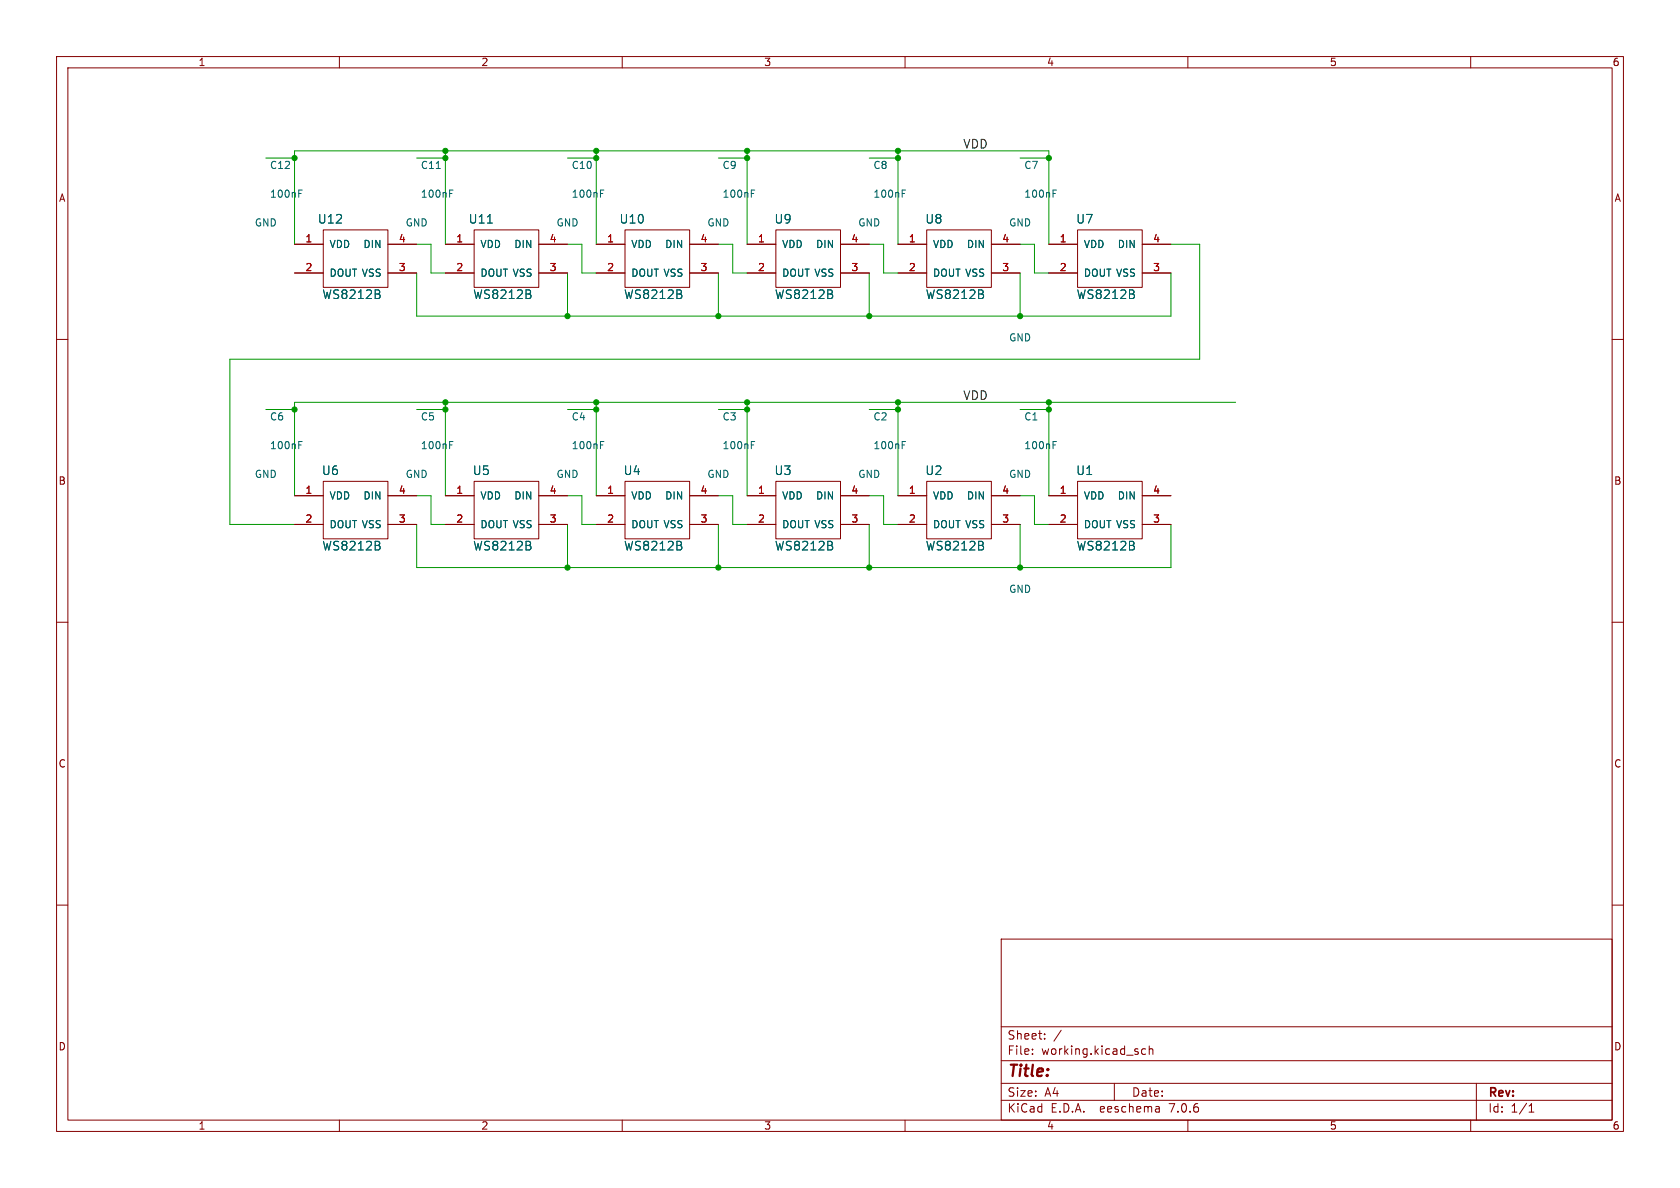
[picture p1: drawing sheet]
(kicad_sch (version 20230121) (generator eeschema)

 (paper "A4")

 (lib_symbols
  (symbol "pianoled:WS8212B" (pin_names (offset 1.016)) (in_bom yes) (on_board yes)
   (property "Reference" "U" (at -3.81 5.715 0) (effects (font (size 1.524 1.524))))
   (property "Value" "WS8212B" (at 0 -7.62 0) (effects (font (size 1.524 1.524))))
   (property "Footprint" "" (at -0.635 0 0) (effects (font (size 1.524 1.524)) hide))
   (property "Datasheet" "" (at -0.635 0 0) (effects (font (size 1.524 1.524)) hide))
   (symbol "WS8212B_0_1"
    (rectangle (start -5.08 3.81) (end 6.35 -6.35) (stroke (width 0) (type solid)) (fill (type none))))
   (symbol "WS8212B_1_1"
    (pin input line (at -10.16 1.27 0) (length 5.08) (name "VDD" (effects (font (size 1.27 1.27)))) (number "1" (effects (font (size 1.27 1.27)))))
    (pin input line (at -10.16 -3.81 0) (length 5.08) (name "DOUT" (effects (font (size 1.27 1.27)))) (number "2" (effects (font (size 1.27 1.27)))))
    (pin input line (at 11.43 -3.81 180) (length 5.08) (name "VSS" (effects (font (size 1.27 1.27)))) (number "3" (effects (font (size 1.27 1.27)))))
    (pin input line (at 11.43 1.27 180) (length 5.08) (name "DIN" (effects (font (size 1.27 1.27)))) (number "4" (effects (font (size 1.27 1.27))))))))

 (junction (at 185.42 27.94) (diameter 0) (color 0 0 0 0))
 (junction (at 185.42 72.39) (diameter 0) (color 0 0 0 0))
 (junction (at 158.75 71.12) (diameter 0) (color 0 0 0 0))
 (junction (at 158.75 27.94) (diameter 0) (color 0 0 0 0))
 (junction (at 132.08 27.94) (diameter 0) (color 0 0 0 0))
 (junction (at 105.41 26.67) (diameter 0) (color 0 0 0 0))
 (junction (at 180.34 55.88) (diameter 0) (color 0 0 0 0))
 (junction (at 78.74 71.12) (diameter 0) (color 0 0 0 0))
 (junction (at 78.74 26.67) (diameter 0) (color 0 0 0 0))
 (junction (at 153.67 55.88) (diameter 0) (color 0 0 0 0))
 (junction (at 52.07 27.94) (diameter 0) (color 0 0 0 0))
 (junction (at 100.33 100.33) (diameter 0) (color 0 0 0 0))
 (junction (at 153.67 100.33) (diameter 0) (color 0 0 0 0))
 (junction (at 127 55.88) (diameter 0) (color 0 0 0 0))
 (junction (at 52.07 72.39) (diameter 0) (color 0 0 0 0))
 (junction (at 78.74 27.94) (diameter 0) (color 0 0 0 0))
 (junction (at 180.34 100.33) (diameter 0) (color 0 0 0 0))
 (junction (at 105.41 27.94) (diameter 0) (color 0 0 0 0))
 (junction (at 185.42 71.12) (diameter 0) (color 0 0 0 0))
 (junction (at 132.08 71.12) (diameter 0) (color 0 0 0 0))
 (junction (at 158.75 26.67) (diameter 0) (color 0 0 0 0))
 (junction (at 127 100.33) (diameter 0) (color 0 0 0 0))
 (junction (at 132.08 72.39) (diameter 0) (color 0 0 0 0))
 (junction (at 105.41 71.12) (diameter 0) (color 0 0 0 0))
 (junction (at 100.33 55.88) (diameter 0) (color 0 0 0 0))
 (junction (at 78.74 72.39) (diameter 0) (color 0 0 0 0))
 (junction (at 158.75 72.39) (diameter 0) (color 0 0 0 0))
 (junction (at 132.08 26.67) (diameter 0) (color 0 0 0 0))
 (junction (at 105.41 72.39) (diameter 0) (color 0 0 0 0))

 (wire (pts (xy 76.2 48.26) (xy 76.2 43.18)) (stroke (width 0) (type default)))
 (wire (pts (xy 100.33 100.33) (xy 127 100.33)) (stroke (width 0) (type default)))
 (wire (pts (xy 127 87.63) (xy 129.54 87.63)) (stroke (width 0) (type default)))
 (wire (pts (xy 105.41 71.12) (xy 78.74 71.12)) (stroke (width 0) (type default)))
 (wire (pts (xy 207.01 43.18) (xy 212.09 43.18)) (stroke (width 0) (type default)))
 (wire (pts (xy 78.74 27.94) (xy 78.74 43.18)) (stroke (width 0) (type default)))
 (wire (pts (xy 158.75 71.12) (xy 132.08 71.12)) (stroke (width 0) (type default)))
 (wire (pts (xy 207.01 55.88) (xy 207.01 48.26)) (stroke (width 0) (type default)))
 (wire (pts (xy 182.88 43.18) (xy 182.88 48.26)) (stroke (width 0) (type default)))
 (wire (pts (xy 127 43.18) (xy 129.54 43.18)) (stroke (width 0) (type default)))
 (wire (pts (xy 180.34 72.39) (xy 185.42 72.39)) (stroke (width 0) (type default)))
 (wire (pts (xy 40.64 92.71) (xy 52.07 92.71)) (stroke (width 0) (type default)))
 (wire (pts (xy 100.33 48.26) (xy 100.33 55.88)) (stroke (width 0) (type default)))
 (wire (pts (xy 180.34 55.88) (xy 180.34 48.26)) (stroke (width 0) (type default)))
 (wire (pts (xy 158.75 27.94) (xy 158.75 43.18)) (stroke (width 0) (type default)))
 (wire (pts (xy 132.08 72.39) (xy 132.08 87.63)) (stroke (width 0) (type default)))
 (wire (pts (xy 127 100.33) (xy 153.67 100.33)) (stroke (width 0) (type default)))
 (wire (pts (xy 153.67 55.88) (xy 153.67 48.26)) (stroke (width 0) (type default)))
 (wire (pts (xy 78.74 48.26) (xy 76.2 48.26)) (stroke (width 0) (type default)))
 (wire (pts (xy 76.2 92.71) (xy 76.2 87.63)) (stroke (width 0) (type default)))
 (wire (pts (xy 185.42 27.94) (xy 185.42 43.18)) (stroke (width 0) (type default)))
 (wire (pts (xy 73.66 55.88) (xy 100.33 55.88)) (stroke (width 0) (type default)))
 (wire (pts (xy 127 27.94) (xy 132.08 27.94)) (stroke (width 0) (type default)))
 (wire (pts (xy 182.88 48.26) (xy 185.42 48.26)) (stroke (width 0) (type default)))
 (wire (pts (xy 129.54 48.26) (xy 132.08 48.26)) (stroke (width 0) (type default)))
 (wire (pts (xy 52.07 26.67) (xy 52.07 27.94)) (stroke (width 0) (type default)))
 (wire (pts (xy 78.74 26.67) (xy 52.07 26.67)) (stroke (width 0) (type default)))
 (wire (pts (xy 78.74 92.71) (xy 76.2 92.71)) (stroke (width 0) (type default)))
 (wire (pts (xy 180.34 55.88) (xy 207.01 55.88)) (stroke (width 0) (type default)))
 (wire (pts (xy 132.08 71.12) (xy 132.08 72.39)) (stroke (width 0) (type default)))
 (wire (pts (xy 100.33 43.18) (xy 102.87 43.18)) (stroke (width 0) (type default)))
 (wire (pts (xy 127 72.39) (xy 132.08 72.39)) (stroke (width 0) (type default)))
 (wire (pts (xy 156.21 43.18) (xy 156.21 48.26)) (stroke (width 0) (type default)))
 (wire (pts (xy 100.33 55.88) (xy 127 55.88)) (stroke (width 0) (type default)))
 (wire (pts (xy 52.07 71.12) (xy 52.07 72.39)) (stroke (width 0) (type default)))
 (wire (pts (xy 153.67 43.18) (xy 156.21 43.18)) (stroke (width 0) (type default)))
 (wire (pts (xy 105.41 27.94) (xy 105.41 43.18)) (stroke (width 0) (type default)))
 (wire (pts (xy 185.42 71.12) (xy 158.75 71.12)) (stroke (width 0) (type default)))
 (wire (pts (xy 40.64 63.5) (xy 40.64 92.71)) (stroke (width 0) (type default)))
 (wire (pts (xy 156.21 48.26) (xy 158.75 48.26)) (stroke (width 0) (type default)))
 (wire (pts (xy 102.87 43.18) (xy 102.87 48.26)) (stroke (width 0) (type default)))
 (wire (pts (xy 127 55.88) (xy 153.67 55.88)) (stroke (width 0) (type default)))
 (wire (pts (xy 132.08 26.67) (xy 132.08 27.94)) (stroke (width 0) (type default)))
 (wire (pts (xy 76.2 43.18) (xy 73.66 43.18)) (stroke (width 0) (type default)))
 (wire (pts (xy 180.34 27.94) (xy 185.42 27.94)) (stroke (width 0) (type default)))
 (wire (pts (xy 185.42 26.67) (xy 158.75 26.67)) (stroke (width 0) (type default)))
 (wire (pts (xy 156.21 92.71) (xy 158.75 92.71)) (stroke (width 0) (type default)))
 (wire (pts (xy 73.66 48.26) (xy 73.66 55.88)) (stroke (width 0) (type default)))
 (wire (pts (xy 102.87 48.26) (xy 105.41 48.26)) (stroke (width 0) (type default)))
 (wire (pts (xy 129.54 87.63) (xy 129.54 92.71)) (stroke (width 0) (type default)))
 (wire (pts (xy 212.09 43.18) (xy 212.09 63.5)) (stroke (width 0) (type default)))
 (wire (pts (xy 185.42 26.67) (xy 185.42 27.94)) (stroke (width 0) (type default)))
 (wire (pts (xy 158.75 71.12) (xy 158.75 72.39)) (stroke (width 0) (type default)))
 (wire (pts (xy 105.41 71.12) (xy 105.41 72.39)) (stroke (width 0) (type default)))
 (wire (pts (xy 129.54 92.71) (xy 132.08 92.71)) (stroke (width 0) (type default)))
 (wire (pts (xy 182.88 92.71) (xy 185.42 92.71)) (stroke (width 0) (type default)))
 (wire (pts (xy 100.33 92.71) (xy 100.33 100.33)) (stroke (width 0) (type default)))
 (wire (pts (xy 73.66 92.71) (xy 73.66 100.33)) (stroke (width 0) (type default)))
 (wire (pts (xy 153.67 100.33) (xy 180.34 100.33)) (stroke (width 0) (type default)))
 (wire (pts (xy 52.07 27.94) (xy 52.07 43.18)) (stroke (width 0) (type default)))
 (wire (pts (xy 153.67 100.33) (xy 153.67 92.71)) (stroke (width 0) (type default)))
 (wire (pts (xy 78.74 71.12) (xy 52.07 71.12)) (stroke (width 0) (type default)))
 (wire (pts (xy 127 48.26) (xy 127 55.88)) (stroke (width 0) (type default)))
 (wire (pts (xy 129.54 43.18) (xy 129.54 48.26)) (stroke (width 0) (type default)))
 (wire (pts (xy 52.07 72.39) (xy 52.07 87.63)) (stroke (width 0) (type default)))
 (wire (pts (xy 132.08 26.67) (xy 105.41 26.67)) (stroke (width 0) (type default)))
 (wire (pts (xy 46.99 27.94) (xy 52.07 27.94)) (stroke (width 0) (type default)))
 (wire (pts (xy 153.67 27.94) (xy 158.75 27.94)) (stroke (width 0) (type default)))
 (wire (pts (xy 207.01 100.33) (xy 207.01 92.71)) (stroke (width 0) (type default)))
 (wire (pts (xy 78.74 72.39) (xy 78.74 87.63)) (stroke (width 0) (type default)))
 (wire (pts (xy 73.66 100.33) (xy 100.33 100.33)) (stroke (width 0) (type default)))
 (wire (pts (xy 180.34 100.33) (xy 207.01 100.33)) (stroke (width 0) (type default)))
 (wire (pts (xy 46.99 72.39) (xy 52.07 72.39)) (stroke (width 0) (type default)))
 (wire (pts (xy 158.75 26.67) (xy 132.08 26.67)) (stroke (width 0) (type default)))
 (wire (pts (xy 158.75 26.67) (xy 158.75 27.94)) (stroke (width 0) (type default)))
 (wire (pts (xy 158.75 72.39) (xy 158.75 87.63)) (stroke (width 0) (type default)))
 (wire (pts (xy 78.74 26.67) (xy 78.74 27.94)) (stroke (width 0) (type default)))
 (wire (pts (xy 153.67 55.88) (xy 180.34 55.88)) (stroke (width 0) (type default)))
 (wire (pts (xy 105.41 26.67) (xy 78.74 26.67)) (stroke (width 0) (type default)))
 (wire (pts (xy 132.08 27.94) (xy 132.08 43.18)) (stroke (width 0) (type default)))
 (wire (pts (xy 180.34 43.18) (xy 182.88 43.18)) (stroke (width 0) (type default)))
 (wire (pts (xy 218.44 71.12) (xy 185.42 71.12)) (stroke (width 0) (type default)))
 (wire (pts (xy 132.08 71.12) (xy 105.41 71.12)) (stroke (width 0) (type default)))
 (wire (pts (xy 78.74 71.12) (xy 78.74 72.39)) (stroke (width 0) (type default)))
 (wire (pts (xy 105.41 26.67) (xy 105.41 27.94)) (stroke (width 0) (type default)))
 (wire (pts (xy 185.42 71.12) (xy 185.42 72.39)) (stroke (width 0) (type default)))
 (wire (pts (xy 100.33 87.63) (xy 102.87 87.63)) (stroke (width 0) (type default)))
 (wire (pts (xy 153.67 87.63) (xy 156.21 87.63)) (stroke (width 0) (type default)))
 (wire (pts (xy 180.34 87.63) (xy 182.88 87.63)) (stroke (width 0) (type default)))
 (wire (pts (xy 180.34 100.33) (xy 180.34 92.71)) (stroke (width 0) (type default)))
 (wire (pts (xy 102.87 92.71) (xy 105.41 92.71)) (stroke (width 0) (type default)))
 (wire (pts (xy 73.66 72.39) (xy 78.74 72.39)) (stroke (width 0) (type default)))
 (wire (pts (xy 156.21 87.63) (xy 156.21 92.71)) (stroke (width 0) (type default)))
 (wire (pts (xy 73.66 27.94) (xy 78.74 27.94)) (stroke (width 0) (type default)))
 (wire (pts (xy 212.09 63.5) (xy 40.64 63.5)) (stroke (width 0) (type default)))
 (wire (pts (xy 102.87 87.63) (xy 102.87 92.71)) (stroke (width 0) (type default)))
 (wire (pts (xy 100.33 27.94) (xy 105.41 27.94)) (stroke (width 0) (type default)))
 (wire (pts (xy 105.41 72.39) (xy 105.41 87.63)) (stroke (width 0) (type default)))
 (wire (pts (xy 185.42 72.39) (xy 185.42 87.63)) (stroke (width 0) (type default)))
 (wire (pts (xy 105.41 72.39) (xy 100.33 72.39)) (stroke (width 0) (type default)))
 (wire (pts (xy 182.88 87.63) (xy 182.88 92.71)) (stroke (width 0) (type default)))
 (wire (pts (xy 127 92.71) (xy 127 100.33)) (stroke (width 0) (type default)))
 (wire (pts (xy 153.67 72.39) (xy 158.75 72.39)) (stroke (width 0) (type default)))
 (wire (pts (xy 76.2 87.63) (xy 73.66 87.63)) (stroke (width 0) (type default)))

 (label "VDD" (at 170.18 26.67 0) (effects (font (size 1.524 1.524)) (justify left bottom)))
 (label "VDD" (at 170.18 71.12 0) (effects (font (size 1.524 1.524)) (justify left bottom)))

 (symbol (lib_id "C") (at 46.99 31.75 0) (unit 1) (in_bom yes) (on_board yes) (dnp no)
  (property "Reference" "C12" (at 47.625 29.21 0) (effects (font (size 1.27 1.27)) (justify left)))
  (property "Value" "100nF" (at 47.625 34.29 0) (effects (font (size 1.27 1.27)) (justify left)))
  (property "Footprint" "Capacitors_SMD:C_0603_HandSoldering" (at 47.9552 35.56 0) (effects (font (size 1.27 1.27)) hide))
  (property "Datasheet" "" (at 46.99 31.75 0) (effects (font (size 1.27 1.27)))))

 (symbol (lib_id "pianoled:WS8212B") (at 115.57 44.45 0) (unit 1) (in_bom yes) (on_board yes) (dnp no)
  (property "Reference" "U10" (at 111.76 38.735 0) (effects (font (size 1.524 1.524))))
  (property "Value" "WS8212B" (at 115.57 52.07 0) (effects (font (size 1.524 1.524))))
  (property "Footprint" "LEDs:LED_WS2812B-PLCC4" (at 114.935 44.45 0) (effects (font (size 1.524 1.524)) hide))
  (property "Datasheet" "" (at 114.935 44.45 0) (effects (font (size 1.524 1.524)) hide)) (pin "1") (pin "2") (pin "3") (pin "4"))

 (symbol (lib_id "pianoled:WS8212B") (at 142.24 44.45 0) (unit 1) (in_bom yes) (on_board yes) (dnp no)
  (property "Reference" "U9" (at 138.43 38.735 0) (effects (font (size 1.524 1.524))))
  (property "Value" "WS8212B" (at 142.24 52.07 0) (effects (font (size 1.524 1.524))))
  (property "Footprint" "LEDs:LED_WS2812B-PLCC4" (at 141.605 44.45 0) (effects (font (size 1.524 1.524)) hide))
  (property "Datasheet" "" (at 141.605 44.45 0) (effects (font (size 1.524 1.524)) hide)) (pin "1") (pin "2") (pin "3") (pin "4"))

 (symbol (lib_id "pianoled:WS8212B") (at 62.23 44.45 0) (unit 1) (in_bom yes) (on_board yes) (dnp no)
  (property "Reference" "U12" (at 58.42 38.735 0) (effects (font (size 1.524 1.524))))
  (property "Value" "WS8212B" (at 62.23 52.07 0) (effects (font (size 1.524 1.524))))
  (property "Footprint" "LEDs:LED_WS2812B-PLCC4" (at 61.595 44.45 0) (effects (font (size 1.524 1.524)) hide))
  (property "Datasheet" "" (at 61.595 44.45 0) (effects (font (size 1.524 1.524)) hide)) (pin "1") (pin "2") (pin "3") (pin "4"))

 (symbol (lib_id "pianoled:WS8212B") (at 88.9 44.45 0) (unit 1) (in_bom yes) (on_board yes) (dnp no)
  (property "Reference" "U11" (at 85.09 38.735 0) (effects (font (size 1.524 1.524))))
  (property "Value" "WS8212B" (at 88.9 52.07 0) (effects (font (size 1.524 1.524))))
  (property "Footprint" "LEDs:LED_WS2812B-PLCC4" (at 88.265 44.45 0) (effects (font (size 1.524 1.524)) hide))
  (property "Datasheet" "" (at 88.265 44.45 0) (effects (font (size 1.524 1.524)) hide)) (pin "1") (pin "2") (pin "3") (pin "4"))

 (symbol (lib_id "GND") (at 46.99 35.56 0) (unit 1) (in_bom yes) (on_board yes) (dnp no)
  (property "Reference" "#PWR01" (at 46.99 41.91 0) (effects (font (size 1.27 1.27)) hide))
  (property "Value" "GND" (at 46.99 39.37 0) (effects (font (size 1.27 1.27))))
  (property "Footprint" "" (at 46.99 35.56 0) (effects (font (size 1.27 1.27))))
  (property "Datasheet" "" (at 46.99 35.56 0) (effects (font (size 1.27 1.27)))))

 (symbol (lib_id "C") (at 73.66 31.75 0) (unit 1) (in_bom yes) (on_board yes) (dnp no)
  (property "Reference" "C11" (at 74.295 29.21 0) (effects (font (size 1.27 1.27)) (justify left)))
  (property "Value" "100nF" (at 74.295 34.29 0) (effects (font (size 1.27 1.27)) (justify left)))
  (property "Footprint" "Capacitors_SMD:C_0603_HandSoldering" (at 74.6252 35.56 0) (effects (font (size 1.27 1.27)) hide))
  (property "Datasheet" "" (at 73.66 31.75 0) (effects (font (size 1.27 1.27)))))

 (symbol (lib_id "GND") (at 73.66 35.56 0) (unit 1) (in_bom yes) (on_board yes) (dnp no)
  (property "Reference" "#PWR02" (at 73.66 41.91 0) (effects (font (size 1.27 1.27)) hide))
  (property "Value" "GND" (at 73.66 39.37 0) (effects (font (size 1.27 1.27))))
  (property "Footprint" "" (at 73.66 35.56 0) (effects (font (size 1.27 1.27))))
  (property "Datasheet" "" (at 73.66 35.56 0) (effects (font (size 1.27 1.27)))))

 (symbol (lib_id "C") (at 100.33 31.75 0) (unit 1) (in_bom yes) (on_board yes) (dnp no)
  (property "Reference" "C10" (at 100.965 29.21 0) (effects (font (size 1.27 1.27)) (justify left)))
  (property "Value" "100nF" (at 100.965 34.29 0) (effects (font (size 1.27 1.27)) (justify left)))
  (property "Footprint" "Capacitors_SMD:C_0603_HandSoldering" (at 101.2952 35.56 0) (effects (font (size 1.27 1.27)) hide))
  (property "Datasheet" "" (at 100.33 31.75 0) (effects (font (size 1.27 1.27)))))

 (symbol (lib_id "GND") (at 100.33 35.56 0) (unit 1) (in_bom yes) (on_board yes) (dnp no)
  (property "Reference" "#PWR03" (at 100.33 41.91 0) (effects (font (size 1.27 1.27)) hide))
  (property "Value" "GND" (at 100.33 39.37 0) (effects (font (size 1.27 1.27))))
  (property "Footprint" "" (at 100.33 35.56 0) (effects (font (size 1.27 1.27))))
  (property "Datasheet" "" (at 100.33 35.56 0) (effects (font (size 1.27 1.27)))))

 (symbol (lib_id "C") (at 127 31.75 0) (unit 1) (in_bom yes) (on_board yes) (dnp no)
  (property "Reference" "C9" (at 127.635 29.21 0) (effects (font (size 1.27 1.27)) (justify left)))
  (property "Value" "100nF" (at 127.635 34.29 0) (effects (font (size 1.27 1.27)) (justify left)))
  (property "Footprint" "Capacitors_SMD:C_0603_HandSoldering" (at 127.9652 35.56 0) (effects (font (size 1.27 1.27)) hide))
  (property "Datasheet" "" (at 127 31.75 0) (effects (font (size 1.27 1.27)))))

 (symbol (lib_id "GND") (at 127 35.56 0) (unit 1) (in_bom yes) (on_board yes) (dnp no)
  (property "Reference" "#PWR04" (at 127 41.91 0) (effects (font (size 1.27 1.27)) hide))
  (property "Value" "GND" (at 127 39.37 0) (effects (font (size 1.27 1.27))))
  (property "Footprint" "" (at 127 35.56 0) (effects (font (size 1.27 1.27))))
  (property "Datasheet" "" (at 127 35.56 0) (effects (font (size 1.27 1.27)))))

 (symbol (lib_id "pianoled:WS8212B") (at 168.91 44.45 0) (unit 1) (in_bom yes) (on_board yes) (dnp no)
  (property "Reference" "U8" (at 165.1 38.735 0) (effects (font (size 1.524 1.524))))
  (property "Value" "WS8212B" (at 168.91 52.07 0) (effects (font (size 1.524 1.524))))
  (property "Footprint" "LEDs:LED_WS2812B-PLCC4" (at 168.275 44.45 0) (effects (font (size 1.524 1.524)) hide))
  (property "Datasheet" "" (at 168.275 44.45 0) (effects (font (size 1.524 1.524)) hide)) (pin "1") (pin "2") (pin "3") (pin "4"))

 (symbol (lib_id "C") (at 153.67 31.75 0) (unit 1) (in_bom yes) (on_board yes) (dnp no)
  (property "Reference" "C8" (at 154.305 29.21 0) (effects (font (size 1.27 1.27)) (justify left)))
  (property "Value" "100nF" (at 154.305 34.29 0) (effects (font (size 1.27 1.27)) (justify left)))
  (property "Footprint" "Capacitors_SMD:C_0603_HandSoldering" (at 154.6352 35.56 0) (effects (font (size 1.27 1.27)) hide))
  (property "Datasheet" "" (at 153.67 31.75 0) (effects (font (size 1.27 1.27)))))

 (symbol (lib_id "GND") (at 153.67 35.56 0) (unit 1) (in_bom yes) (on_board yes) (dnp no)
  (property "Reference" "#PWR05" (at 153.67 41.91 0) (effects (font (size 1.27 1.27)) hide))
  (property "Value" "GND" (at 153.67 39.37 0) (effects (font (size 1.27 1.27))))
  (property "Footprint" "" (at 153.67 35.56 0) (effects (font (size 1.27 1.27))))
  (property "Datasheet" "" (at 153.67 35.56 0) (effects (font (size 1.27 1.27)))))

 (symbol (lib_id "pianoled:WS8212B") (at 195.58 44.45 0) (unit 1) (in_bom yes) (on_board yes) (dnp no)
  (property "Reference" "U7" (at 191.77 38.735 0) (effects (font (size 1.524 1.524))))
  (property "Value" "WS8212B" (at 195.58 52.07 0) (effects (font (size 1.524 1.524))))
  (property "Footprint" "LEDs:LED_WS2812B-PLCC4" (at 194.945 44.45 0) (effects (font (size 1.524 1.524)) hide))
  (property "Datasheet" "" (at 194.945 44.45 0) (effects (font (size 1.524 1.524)) hide)) (pin "1") (pin "2") (pin "3") (pin "4"))

 (symbol (lib_id "C") (at 180.34 31.75 0) (unit 1) (in_bom yes) (on_board yes) (dnp no)
  (property "Reference" "C7" (at 180.975 29.21 0) (effects (font (size 1.27 1.27)) (justify left)))
  (property "Value" "100nF" (at 180.975 34.29 0) (effects (font (size 1.27 1.27)) (justify left)))
  (property "Footprint" "Capacitors_SMD:C_0603_HandSoldering" (at 181.3052 35.56 0) (effects (font (size 1.27 1.27)) hide))
  (property "Datasheet" "" (at 180.34 31.75 0) (effects (font (size 1.27 1.27)))))

 (symbol (lib_id "GND") (at 180.34 35.56 0) (unit 1) (in_bom yes) (on_board yes) (dnp no)
  (property "Reference" "#PWR06" (at 180.34 41.91 0) (effects (font (size 1.27 1.27)) hide))
  (property "Value" "GND" (at 180.34 39.37 0) (effects (font (size 1.27 1.27))))
  (property "Footprint" "" (at 180.34 35.56 0) (effects (font (size 1.27 1.27))))
  (property "Datasheet" "" (at 180.34 35.56 0) (effects (font (size 1.27 1.27)))))

 (symbol (lib_id "C") (at 46.99 76.2 0) (unit 1) (in_bom yes) (on_board yes) (dnp no)
  (property "Reference" "C6" (at 47.625 73.66 0) (effects (font (size 1.27 1.27)) (justify left)))
  (property "Value" "100nF" (at 47.625 78.74 0) (effects (font (size 1.27 1.27)) (justify left)))
  (property "Footprint" "Capacitors_SMD:C_0603_HandSoldering" (at 47.9552 80.01 0) (effects (font (size 1.27 1.27)) hide))
  (property "Datasheet" "" (at 46.99 76.2 0) (effects (font (size 1.27 1.27)))))

 (symbol (lib_id "pianoled:WS8212B") (at 115.57 88.9 0) (unit 1) (in_bom yes) (on_board yes) (dnp no)
  (property "Reference" "U4" (at 111.76 83.185 0) (effects (font (size 1.524 1.524))))
  (property "Value" "WS8212B" (at 115.57 96.52 0) (effects (font (size 1.524 1.524))))
  (property "Footprint" "LEDs:LED_WS2812B-PLCC4" (at 114.935 88.9 0) (effects (font (size 1.524 1.524)) hide))
  (property "Datasheet" "" (at 114.935 88.9 0) (effects (font (size 1.524 1.524)) hide)) (pin "1") (pin "2") (pin "3") (pin "4"))

 (symbol (lib_id "pianoled:WS8212B") (at 142.24 88.9 0) (unit 1) (in_bom yes) (on_board yes) (dnp no)
  (property "Reference" "U3" (at 138.43 83.185 0) (effects (font (size 1.524 1.524))))
  (property "Value" "WS8212B" (at 142.24 96.52 0) (effects (font (size 1.524 1.524))))
  (property "Footprint" "LEDs:LED_WS2812B-PLCC4" (at 141.605 88.9 0) (effects (font (size 1.524 1.524)) hide))
  (property "Datasheet" "" (at 141.605 88.9 0) (effects (font (size 1.524 1.524)) hide)) (pin "1") (pin "2") (pin "3") (pin "4"))

 (symbol (lib_id "pianoled:WS8212B") (at 62.23 88.9 0) (unit 1) (in_bom yes) (on_board yes) (dnp no)
  (property "Reference" "U6" (at 58.42 83.185 0) (effects (font (size 1.524 1.524))))
  (property "Value" "WS8212B" (at 62.23 96.52 0) (effects (font (size 1.524 1.524))))
  (property "Footprint" "LEDs:LED_WS2812B-PLCC4" (at 61.595 88.9 0) (effects (font (size 1.524 1.524)) hide))
  (property "Datasheet" "" (at 61.595 88.9 0) (effects (font (size 1.524 1.524)) hide)) (pin "1") (pin "2") (pin "3") (pin "4"))

 (symbol (lib_id "pianoled:WS8212B") (at 88.9 88.9 0) (unit 1) (in_bom yes) (on_board yes) (dnp no)
  (property "Reference" "U5" (at 85.09 83.185 0) (effects (font (size 1.524 1.524))))
  (property "Value" "WS8212B" (at 88.9 96.52 0) (effects (font (size 1.524 1.524))))
  (property "Footprint" "LEDs:LED_WS2812B-PLCC4" (at 88.265 88.9 0) (effects (font (size 1.524 1.524)) hide))
  (property "Datasheet" "" (at 88.265 88.9 0) (effects (font (size 1.524 1.524)) hide)) (pin "1") (pin "2") (pin "3") (pin "4"))

 (symbol (lib_id "GND") (at 46.99 80.01 0) (unit 1) (in_bom yes) (on_board yes) (dnp no)
  (property "Reference" "#PWR07" (at 46.99 86.36 0) (effects (font (size 1.27 1.27)) hide))
  (property "Value" "GND" (at 46.99 83.82 0) (effects (font (size 1.27 1.27))))
  (property "Footprint" "" (at 46.99 80.01 0) (effects (font (size 1.27 1.27))))
  (property "Datasheet" "" (at 46.99 80.01 0) (effects (font (size 1.27 1.27)))))

 (symbol (lib_id "C") (at 73.66 76.2 0) (unit 1) (in_bom yes) (on_board yes) (dnp no)
  (property "Reference" "C5" (at 74.295 73.66 0) (effects (font (size 1.27 1.27)) (justify left)))
  (property "Value" "100nF" (at 74.295 78.74 0) (effects (font (size 1.27 1.27)) (justify left)))
  (property "Footprint" "Capacitors_SMD:C_0603_HandSoldering" (at 74.6252 80.01 0) (effects (font (size 1.27 1.27)) hide))
  (property "Datasheet" "" (at 73.66 76.2 0) (effects (font (size 1.27 1.27)))))

 (symbol (lib_id "GND") (at 73.66 80.01 0) (unit 1) (in_bom yes) (on_board yes) (dnp no)
  (property "Reference" "#PWR08" (at 73.66 86.36 0) (effects (font (size 1.27 1.27)) hide))
  (property "Value" "GND" (at 73.66 83.82 0) (effects (font (size 1.27 1.27))))
  (property "Footprint" "" (at 73.66 80.01 0) (effects (font (size 1.27 1.27))))
  (property "Datasheet" "" (at 73.66 80.01 0) (effects (font (size 1.27 1.27)))))

 (symbol (lib_id "C") (at 100.33 76.2 0) (unit 1) (in_bom yes) (on_board yes) (dnp no)
  (property "Reference" "C4" (at 100.965 73.66 0) (effects (font (size 1.27 1.27)) (justify left)))
  (property "Value" "100nF" (at 100.965 78.74 0) (effects (font (size 1.27 1.27)) (justify left)))
  (property "Footprint" "Capacitors_SMD:C_0603_HandSoldering" (at 101.2952 80.01 0) (effects (font (size 1.27 1.27)) hide))
  (property "Datasheet" "" (at 100.33 76.2 0) (effects (font (size 1.27 1.27)))))

 (symbol (lib_id "GND") (at 100.33 80.01 0) (unit 1) (in_bom yes) (on_board yes) (dnp no)
  (property "Reference" "#PWR09" (at 100.33 86.36 0) (effects (font (size 1.27 1.27)) hide))
  (property "Value" "GND" (at 100.33 83.82 0) (effects (font (size 1.27 1.27))))
  (property "Footprint" "" (at 100.33 80.01 0) (effects (font (size 1.27 1.27))))
  (property "Datasheet" "" (at 100.33 80.01 0) (effects (font (size 1.27 1.27)))))

 (symbol (lib_id "C") (at 127 76.2 0) (unit 1) (in_bom yes) (on_board yes) (dnp no)
  (property "Reference" "C3" (at 127.635 73.66 0) (effects (font (size 1.27 1.27)) (justify left)))
  (property "Value" "100nF" (at 127.635 78.74 0) (effects (font (size 1.27 1.27)) (justify left)))
  (property "Footprint" "Capacitors_SMD:C_0603_HandSoldering" (at 127.9652 80.01 0) (effects (font (size 1.27 1.27)) hide))
  (property "Datasheet" "" (at 127 76.2 0) (effects (font (size 1.27 1.27)))))

 (symbol (lib_id "GND") (at 127 80.01 0) (unit 1) (in_bom yes) (on_board yes) (dnp no)
  (property "Reference" "#PWR010" (at 127 86.36 0) (effects (font (size 1.27 1.27)) hide))
  (property "Value" "GND" (at 127 83.82 0) (effects (font (size 1.27 1.27))))
  (property "Footprint" "" (at 127 80.01 0) (effects (font (size 1.27 1.27))))
  (property "Datasheet" "" (at 127 80.01 0) (effects (font (size 1.27 1.27)))))

 (symbol (lib_id "pianoled:WS8212B") (at 168.91 88.9 0) (unit 1) (in_bom yes) (on_board yes) (dnp no)
  (property "Reference" "U2" (at 165.1 83.185 0) (effects (font (size 1.524 1.524))))
  (property "Value" "WS8212B" (at 168.91 96.52 0) (effects (font (size 1.524 1.524))))
  (property "Footprint" "LEDs:LED_WS2812B-PLCC4" (at 168.275 88.9 0) (effects (font (size 1.524 1.524)) hide))
  (property "Datasheet" "" (at 168.275 88.9 0) (effects (font (size 1.524 1.524)) hide)) (pin "1") (pin "2") (pin "3") (pin "4"))

 (symbol (lib_id "C") (at 153.67 76.2 0) (unit 1) (in_bom yes) (on_board yes) (dnp no)
  (property "Reference" "C2" (at 154.305 73.66 0) (effects (font (size 1.27 1.27)) (justify left)))
  (property "Value" "100nF" (at 154.305 78.74 0) (effects (font (size 1.27 1.27)) (justify left)))
  (property "Footprint" "Capacitors_SMD:C_0603_HandSoldering" (at 154.6352 80.01 0) (effects (font (size 1.27 1.27)) hide))
  (property "Datasheet" "" (at 153.67 76.2 0) (effects (font (size 1.27 1.27)))))

 (symbol (lib_id "GND") (at 153.67 80.01 0) (unit 1) (in_bom yes) (on_board yes) (dnp no)
  (property "Reference" "#PWR011" (at 153.67 86.36 0) (effects (font (size 1.27 1.27)) hide))
  (property "Value" "GND" (at 153.67 83.82 0) (effects (font (size 1.27 1.27))))
  (property "Footprint" "" (at 153.67 80.01 0) (effects (font (size 1.27 1.27))))
  (property "Datasheet" "" (at 153.67 80.01 0) (effects (font (size 1.27 1.27)))))

 (symbol (lib_id "pianoled:WS8212B") (at 195.58 88.9 0) (unit 1) (in_bom yes) (on_board yes) (dnp no)
  (property "Reference" "U1" (at 191.77 83.185 0) (effects (font (size 1.524 1.524))))
  (property "Value" "WS8212B" (at 195.58 96.52 0) (effects (font (size 1.524 1.524))))
  (property "Footprint" "LEDs:LED_WS2812B-PLCC4" (at 194.945 88.9 0) (effects (font (size 1.524 1.524)) hide))
  (property "Datasheet" "" (at 194.945 88.9 0) (effects (font (size 1.524 1.524)) hide)) (pin "1") (pin "2") (pin "3") (pin "4"))

 (symbol (lib_id "C") (at 180.34 76.2 0) (unit 1) (in_bom yes) (on_board yes) (dnp no)
  (property "Reference" "C1" (at 180.975 73.66 0) (effects (font (size 1.27 1.27)) (justify left)))
  (property "Value" "100nF" (at 180.975 78.74 0) (effects (font (size 1.27 1.27)) (justify left)))
  (property "Footprint" "Capacitors_SMD:C_0603_HandSoldering" (at 181.3052 80.01 0) (effects (font (size 1.27 1.27)) hide))
  (property "Datasheet" "" (at 180.34 76.2 0) (effects (font (size 1.27 1.27)))))

 (symbol (lib_id "GND") (at 180.34 80.01 0) (unit 1) (in_bom yes) (on_board yes) (dnp no)
  (property "Reference" "#PWR012" (at 180.34 86.36 0) (effects (font (size 1.27 1.27)) hide))
  (property "Value" "GND" (at 180.34 83.82 0) (effects (font (size 1.27 1.27))))
  (property "Footprint" "" (at 180.34 80.01 0) (effects (font (size 1.27 1.27))))
  (property "Datasheet" "" (at 180.34 80.01 0) (effects (font (size 1.27 1.27)))))

 (symbol (lib_id "GND") (at 180.34 55.88 0) (unit 1) (in_bom yes) (on_board yes) (dnp no)
  (property "Reference" "#PWR013" (at 180.34 62.23 0) (effects (font (size 1.27 1.27)) hide))
  (property "Value" "GND" (at 180.34 59.69 0) (effects (font (size 1.27 1.27))))
  (property "Footprint" "" (at 180.34 55.88 0) (effects (font (size 1.27 1.27))))
  (property "Datasheet" "" (at 180.34 55.88 0) (effects (font (size 1.27 1.27)))))

 (symbol (lib_id "GND") (at 180.34 100.33 0) (unit 1) (in_bom yes) (on_board yes) (dnp no)
  (property "Reference" "#PWR014" (at 180.34 106.68 0) (effects (font (size 1.27 1.27)) hide))
  (property "Value" "GND" (at 180.34 104.14 0) (effects (font (size 1.27 1.27))))
  (property "Footprint" "" (at 180.34 100.33 0) (effects (font (size 1.27 1.27))))
  (property "Datasheet" "" (at 180.34 100.33 0) (effects (font (size 1.27 1.27)))))

 (sheet_instances (path "" (page "1"))))
